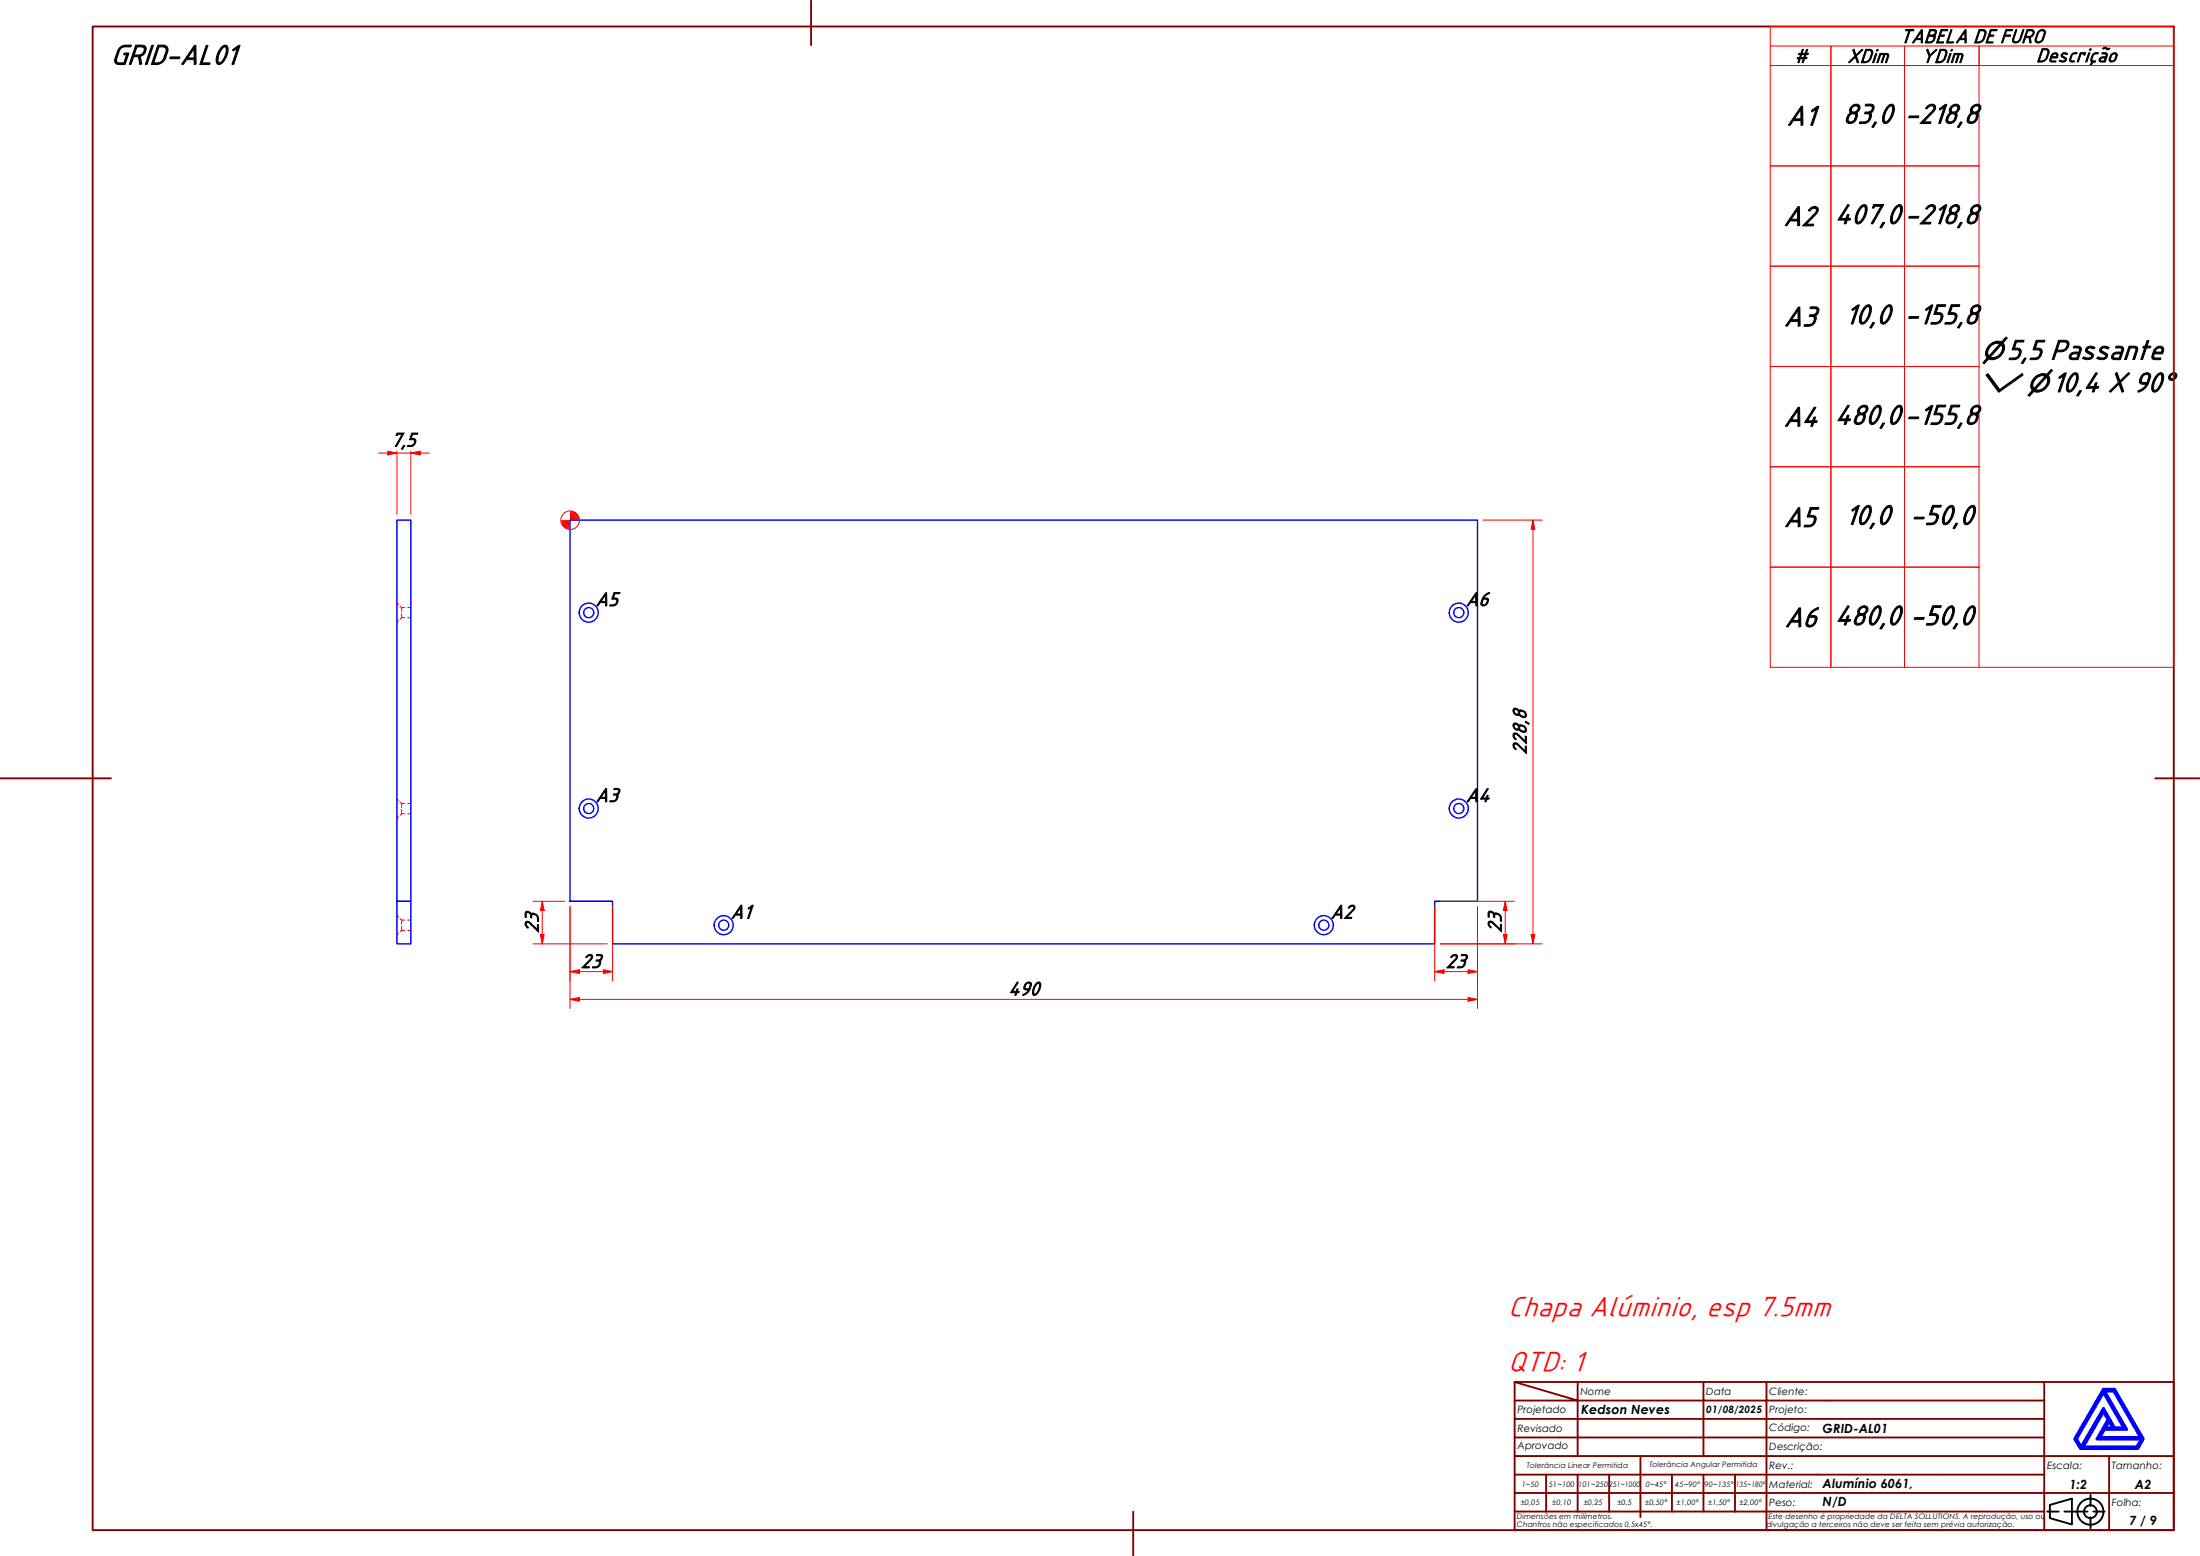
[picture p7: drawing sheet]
<svg xmlns="http://www.w3.org/2000/svg" width="594mm" height="420mm" viewBox="0 0 594 420" stroke-linecap="round" stroke-linejoin="round" font-family="sans-serif">
<!-- layer: Visible (ABNT) -->
<g fill="none" stroke="#00f" stroke-width=".38">
<path d="M107.2 140.4h3.7v103h-3.7zM153.9 140.4h245.1v103h-11.6v11.5h-222v-11.5h-11.5zM107.2 243.4v11.5h3.7v-11.5"/>
<circle cx="159" cy="165.4" r="1.37"/>
<circle cx="159" cy="165.4" r="2.57"/>
<circle cx="393.9" cy="165.4" r="1.37"/>
<circle cx="393.9" cy="165.4" r="2.57"/>
<circle cx="159" cy="218.3" r="1.37"/>
<circle cx="159" cy="218.3" r="2.57"/>
<circle cx="393.9" cy="218.3" r="1.37"/>
<circle cx="393.9" cy="218.3" r="2.57"/>
<circle cx="195.4" cy="249.8" r="1.37"/>
<circle cx="195.4" cy="249.8" r="2.57"/>
<circle cx="357.5" cy="249.8" r="1.37"/>
<circle cx="357.5" cy="249.8" r="2.57"/>
</g>
<!-- layer: Hidden (ABNT) -->
<g fill="none" stroke="#f00" stroke-width=".27">
<path d="M107.2 162.9l.4 .3M107.6 167.6l-.4 .5M108 163.7l.5 .4M108.5 164.1v1M108.5 165.7v1.1M108.5 166.8l-.5 .4M108.5 166.8h.8M108.5 164.1h.8M110.1 166.8h.8M110.1 164.1h.8M107.2 215.8l.4 .3M108 216.6l.5 .4"/>
<path d="M108.5 217v1.1M108.5 218.6v1.2M108.5 219.8l-.5 .3M108.5 219.8h.8M108.5 217h.8M110.1 219.8h.8M110.1 217h.8M107.6 220.5l-.4 .5M107.2 247.2l.4 .4M107.6 252l-.4 .5M108 248.1l.5 .4M108.5 248.5v1.1"/>
<path d="M108.5 250.1v1.1M108.5 251.2l-.5 .4M108.5 251.2h.8M108.5 248.5h.8M110.1 251.2h.8M110.1 248.5h.8"/>
</g>
<!-- layer: Borda A3/A4 (ABNT) -->
<g fill="none" stroke="#800000" stroke-width=".51">
<path d="M25 7.2h562v406h-562zM219 .2v12M0 210.2h30M582 210.2h12M409 373.2l17 5h-17M409 373.2h178v40h-178zM426 378.2h34v4.9h17M426 378.2v15M426 373.2v5M460 373.2v5h17v4.9M477 373.2v5h75M552 373.2v20h-143"/>
<path d="M409 383.1h51v10.1M409 398.2h17M417.5 398.2v10M434.5 398.2h-8.5v10M443 393.2v16.5M451.5 398.2v10h-42.5M460 398.2v10h8.5M468.5 398.2v10M477 398.2h-42.5v10M477 383.1v5.1h-68M477 398.2v10h75M477 383.1h75"/>
<path d="M477 398.2h75M552 388.2h-75v10M569.5 393.2v9.9h17.5M587 393.2h-35v9.9h17.5v10.1M306 408.2v12M409 403.1h143v10.1M451.5 408.2h8.5M468.5 408.2h8.5v5"/>
</g>
<path d="M568 376l5.5 9.6h-2.5l-3-5.3-6 10.5-1.3-2.3zM568 375.1h3l7.7 13.4-1.4 2.6h-15.5l-1.5-2.6zM568.3 375.6h2.5l7.2 12.6h-11l1.3-2.3h5.9zM568 381.2l1.3 2.1-3 5.2h12l-1.3 2.3h-14.5zM569.5 383.8l1 1.8h-2z" fill="none" stroke="#00f" stroke-width=".83"/>
<!-- layer: 0 -->
<path d="M561.8 391.1h15.5" fill="none" stroke="#000" stroke-width=".27"/>
<g fill="none" stroke="#000" stroke-width=".51">
<path d="M552.8 408.2h3.1M553.5 406.4l6-1.7v6.9l-6-1.7zM557.5 408.2h6.2M564.5 403.6v3M564.5 409.7v3M565.3 408.2h3"/>
<circle cx="564.5" cy="408.2" r="3.5"/>
<circle cx="564.5" cy="408.2" r="1.75"/>
</g>
<path d="M153.9 269.9h2.6" fill="none" stroke="#f00" stroke-width=".27"/>
<path d="M153.9 269.9l2.6-.6v1.1z" fill="#f00"/>
<path d="M153.9 269.9l2.6-.6v1.1zM396.4 269.9h2.6" fill="none" stroke="#f00" stroke-width=".27"/>
<path d="M396.4 269.3l2.6 .6-2.6 .5z" fill="#f00"/>
<path d="M153.9 244.8v27.5M399 244.8v27.5M153.9 262.4h2.6M156.5 269.9h239.9M396.4 269.3l2.6 .6-2.6 .5z" fill="none" stroke="#f00" stroke-width=".27"/>
<path d="M153.9 262.4l2.6-.5v1z" fill="#f00"/>
<path d="M153.9 262.4l2.6-.5v1zM162.9 262.4h2.5" fill="none" stroke="#f00" stroke-width=".27"/>
<path d="M162.9 261.9l2.5 .5-2.5 .5z" fill="#f00"/>
<path d="M146.4 243.4v2.5M153.9 244.8v20M165.4 244.8v20M156.5 262.4h6.4M162.9 261.9l2.5 .5-2.5 .5z" fill="none" stroke="#f00" stroke-width=".27"/>
<path d="M146.4 243.4l.5 2.5h-1z" fill="#f00"/>
<path d="M146.4 243.4l.5 2.5h-1zM146.4 252.3v2.6" fill="none" stroke="#f00" stroke-width=".27"/>
<path d="M145.9 252.3h1l-.5 2.6z" fill="#f00"/>
<path d="M144 243.4h8.5M144 254.9h20M145.9 252.3h1l-.5 2.6zM146.4 245.9v6.4M387.4 262.4h2.6" fill="none" stroke="#f00" stroke-width=".27"/>
<path d="M387.4 262.4l2.6-.5v1z" fill="#f00"/>
<path d="M387.4 262.4l2.6-.5v1zM396.4 262.4h2.6" fill="none" stroke="#f00" stroke-width=".27"/>
<path d="M396.4 261.9l2.6 .5-2.6 .5z" fill="#f00"/>
<path d="M387.4 244.8v20M399 244.8v20M406.5 252.3v2.6M390 262.4h6.4M396.4 261.9l2.6 .5-2.6 .5z" fill="none" stroke="#f00" stroke-width=".27"/>
<path d="M406 252.3h1l-.5 2.6z" fill="#f00"/>
<path d="M406 252.3h1l-.5 2.6zM406.5 243.4v2.5" fill="none" stroke="#f00" stroke-width=".27"/>
<path d="M406.5 243.4l.5 2.5h-1z" fill="#f00"/>
<path d="M388.9 243.4h20M388.9 254.9h20M406.5 243.4l.5 2.5h-1zM406.5 245.9v6.4M414 252.3v2.6" fill="none" stroke="#f00" stroke-width=".27"/>
<path d="M413.4 252.3h1.1l-.5 2.6z" fill="#f00"/>
<path d="M414 140.4v2.5M413.4 252.3h1.1l-.5 2.6z" fill="none" stroke="#f00" stroke-width=".27"/>
<path d="M414 140.4l.5 2.5h-1.1z" fill="#f00"/>
<g fill="none" stroke="#f00" stroke-width=".27">
<path d="M400.4 140.4h16M414 140.4l.5 2.5h-1.1zM414 142.9v109.4M388.9 254.9h27.5"/>
<circle cx="154" cy="140.5" r="2.51"/>
</g>
<g fill="#f00">
<path d="M153.9 138a2.49 2.49 0 0 1 2.6 2.4z" fill-rule="evenodd"/>
<path d="M151.4 140.4l2.5 2.5a2.39 2.39 0 0 1-2.5-2.5z" fill-rule="evenodd"/>
<path d="M151.4 140.4l2.5 2.5v-4.9l2.6 2.4z" fill-rule="evenodd"/>
</g>
<g fill="none" stroke="#f00" stroke-width=".27">
<path d="M478 12.4h16.4v5.3h-16.4h16.4v27.1h-16.4h16.4v27.1h-16.4h16.4v27.1h-16.4h16.4v27h-16.4h16.4v27.1h-16.4h16.4v27.1v-27.1h19.9v27.1v-27.1h20.1v27.1M478 7.2h109v173h-109zM494.4 12.4h19.9v5.3h-19.9zM494.4 17.7h19.9v27.1h-19.9zM514.3 12.4h20.1v5.3h-20.1zM514.3 17.7h20.1v27.1h-20.1zM587 12.4h-52.6v5.3h52.6M494.4 44.8h19.9v27.1h-19.9zM514.3 44.8h20.1v27.1h-20.1zM494.4 71.9h19.9v27.1h-19.9zM514.3 71.9h20.1v27.1h-20.1zM494.4 99h19.9v27h-19.9z"/>
<path d="M514.3 99h20.1v27h-20.1zM494.4 126h19.9v27.1h-19.9zM514.3 126h20.1v27.1h-20.1z"/>
</g>
<path d="M104.7 122.3h2.5" fill="none" stroke="#f00" stroke-width=".27"/>
<path d="M104.7 121.8l2.5 .5-2.5 .6z" fill="#f00"/>
<path d="M104.7 121.8l2.5 .5-2.5 .6zM110.9 122.3h2.6" fill="none" stroke="#f00" stroke-width=".27"/>
<path d="M110.9 122.3l2.6-.5v1.1z" fill="#f00"/>
<path d="M102.2 122.3h2.5M107.2 122.3h3.7M107.2 121.8v17.1M110.9 122.3l2.6-.5v1.1zM110.9 121.8v17.1M113.5 122.3h2.5" fill="none" stroke="#f00" stroke-width=".27"/>
<g font-size="8.2" fill="#f00">
<text x="407.3" y="355.5">Chapa Alúminio, esp 7.5mm</text>
<text x="407.3" y="370.3">QTD: 1</text>
</g>
<g font-size="8.1">
<text x="30" y="17.3">GRID-AL01</text>
<text x="482.4" y="33.8">A1</text>
<text x="497.6" y="33.3">83,0</text>
<text x="514.3" y="33.3">-218,8</text>
<text x="481.5" y="60.9">A2</text>
<text x="495.5" y="60.4">407,0</text>
<text x="514.3" y="60.4">-218,8</text>
<text x="481.6" y="88">A3</text>
<text x="498.2" y="87.4">10,0</text>
<text x="514.3" y="87.4">-155,8</text>
<text x="541.9" y="97">5,5 Passante</text>
<text x="554.1" y="105.8">10,4 X 90°</text>
<text x="481.6" y="115">A4</text>
<text x="495.5" y="114.5">480,0</text>
<text x="514.3" y="114.5">-155,8</text>
<text x="481.6" y="142.2">A5</text>
<text x="498.2" y="141.6">10,0</text>
<text x="515.7" y="141.6">-50,0</text>
<text x="481.8" y="169.2">A6</text>
<text x="495.5" y="168.7">480,0</text>
<text x="515.7" y="168.7">-50,0</text>
</g>
<g font-size="6.8">
<text x="535.2" y="97">⌀</text>
<text x="534.4" y="105.8">⌵ ⌀</text>
</g>
<g font-size="5.6">
<text x="513" y="11.5">TABELA DE FURO</text>
<text x="484.5" y="16.9">#</text>
<text x="498.8" y="16.9">XDim</text>
<text x="518.7" y="16.9">YDim</text>
<text x="549.8" y="16.7">Descrição</text>
<text x="105.6" y="120.5">7,5</text>
<text x="160.8" y="163.6">A5</text>
<text x="395.8" y="163.6">A</text>
<text x="399.2" y="163.6">6</text>
<text x="412.1" y="203.8" transform="rotate(-90 412.1 203.8)">228,8</text>
<text x="160.8" y="216.5">A3</text>
<text x="395.8" y="216.5">A</text>
<text x="399.2" y="216.5">4</text>
<text x="145.4" y="251.9" transform="rotate(-90 145.4 251.9)">23</text>
<text x="197.3" y="247.9">A1</text>
<text x="359.3" y="247.9">A2</text>
<text x="405.4" y="251.9" transform="rotate(-90 405.4 251.9)">23</text>
<text x="156.8" y="261.3">23</text>
<text x="390.4" y="261.3">23</text>
<text x="272.3" y="268.7">490</text>
</g>
<g font-size="3.4">
<text x="427" y="381.9">Kedson Neves</text>
<text x="492.1" y="386.9">GRID-AL01</text>
<text x="492.1" y="401.9">Alumínio 6061,</text>
<text x="558.8" y="401.9">1:2</text>
<text x="576.5" y="401.9">A2</text>
<text x="492.1" y="406.7">N/D</text>
<text x="575" y="411.7">7 / 9</text>
</g>
<g font-size="2.7">
<text x="426.8" y="376.7">Nome</text>
<text x="460.8" y="376.7">Data</text>
<text x="477.8" y="376.7">Cliente:</text>
<text x="409.8" y="381.4">Projetado</text>
<text x="460.8" y="381.5">01/08/2025</text>
<text x="477.8" y="381.4">Projeto:</text>
<text x="409.8" y="386.7">Revisado</text>
<text x="477.8" y="386.4">Código:</text>
<text x="409.8" y="391.4">Aprovado</text>
<text x="477.8" y="391.5">Descrição:</text>
<text x="477.8" y="401.7">Material:</text>
<text x="477.8" y="396.7">Rev.:</text>
<text x="552.8" y="396.7">Escala:</text>
<text x="570.3" y="396.7">Tamanho:</text>
<text x="477.8" y="406.6">Peso:</text>
<text x="570.3" y="406.7">Folha:</text>
</g>
<g font-size="2">
<text x="410.9" y="401.4">1~50</text>
<text x="412.3" y="396.4">Tolerância Linear Permitida</text>
<text x="418.2" y="401.4">51~100</text>
<text x="426.1" y="401.4">101~250</text>
<text x="434.5" y="401.4">251~1000</text>
<text x="444.4" y="401.4">0~45°</text>
<text x="445.4" y="396.2">Tolerância Angular Permitida</text>
<text x="452.4" y="401.4">45~90°</text>
<text x="460.3" y="401.4">90~135°</text>
<text x="468.7" y="401.4">135~180°</text>
<text x="410.7" y="406.3">±0,05</text>
<text x="419.2" y="406.3">±0,10</text>
<text x="427.7" y="406.3">±0,25</text>
<text x="436.8" y="406.3">±0,5</text>
<text x="444.2" y="406.3">±0,50°</text>
<text x="452.8" y="406.3">±1,00°</text>
<text x="461.3" y="406.3">±1,50°</text>
<text x="469.7" y="406.3">±2,00°</text>
<text x="409.6" y="410.2">Dimensões em milímetros.</text>
<text x="409.6" y="412.3">Chanfros não especificados 0,5x45°.</text>
<text x="477" y="412.3">divulgação a terceiros não deve ser feita sem prévia autorização.</text>
<text x="477.6" y="410.2">Este desenho é propriedade da DELTA SOLLUTIONS. A reprodução, uso ou</text>
</g>
</svg>
